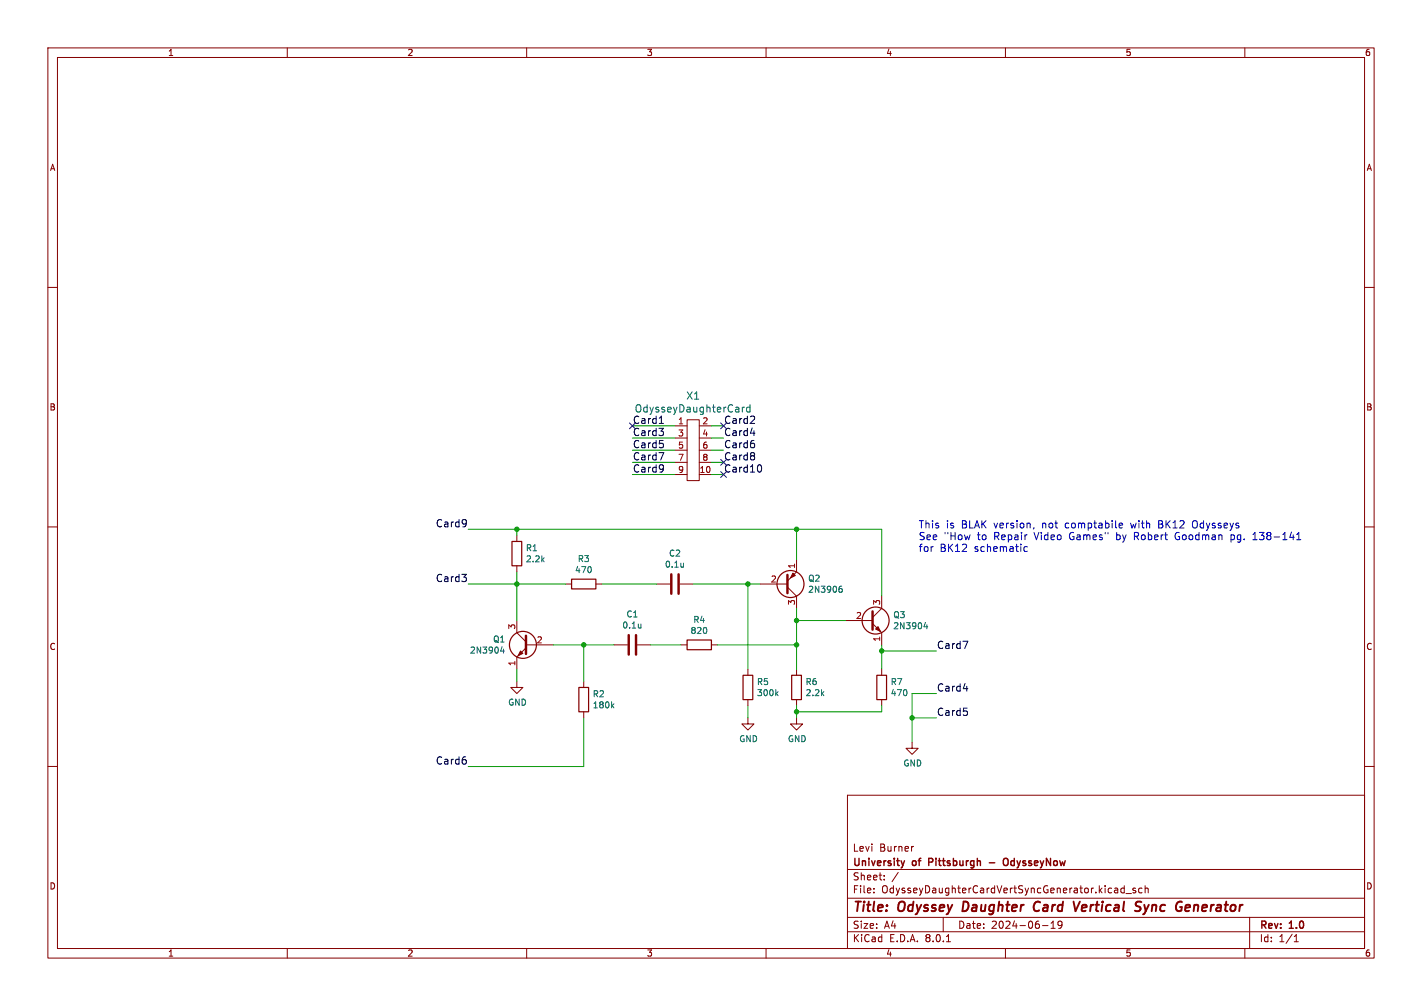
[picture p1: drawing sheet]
<svg xmlns="http://www.w3.org/2000/svg" width="297mm" height="210mm" viewBox="0 0 297 210" stroke-linecap="round" stroke-linejoin="round" font-family="sans-serif">
<g fill="none" stroke="#840000" stroke-width=".21">
<path d="M10 10h277v190h-277zM12 12h273v186h-273zM60 10v2M110 10v2M160 10v2M210 10v2M260 10v2M10 60h2M285 60h2M141 88.9h2.5M141 99.1h2.5M141 91.4h2.5"/>
<path d="M141 94h2.5M141 96.5h2.5M143.5 87.6h2.5v12.7h-2.5zM146 88.9h2.6M146 99.1h2.6M146 91.4h2.6M146 94h2.6M146 96.5h2.6M10 110h2M107.9 111.8v1.2M107.9 118.1v1.3M166.4 116.8v2.6l-1.9 1.9"/>
<path d="M285 110h2M107.9 129.5v2.6l2 1.9M109.9 135.3l-2 1.9v2.5M109.9 134.6h5.7M118.1 121.9h1.3M124.5 121.9h1.2M128.3 134.6h2.8M133.1 134.6h2.8M137.2 121.9h2.8M142 121.9h2.8M142.2 134.6h1.3M148.6 134.6h1.3"/>
<path d="M156.2 139.7v1.3M158.7 121.9h5.8M164.5 122.6l1.9 1.9v2.5M166.4 139.7v1.3M176.5 129.5h5.7M182.2 130.2l1.9 1.9v2.5M184.1 124.5v2.5l-1.9 1.9M184.1 139.7v1.3M10 160h2M107.9 142.2v1.3h1.3l-1.3 1.3-1.2-1.3h1.2M121.9 142.2v1.3M121.9 148.6v1.3"/>
<path d="M156.2 149.9v1.2h1.3l-1.3 1.3-1.3-1.3h1.3M156.2 146.1v1.2M166.4 149.9v1.2h1.2l-1.2 1.3-1.3-1.3h1.3M166.4 146.1v1.2M184.1 146.1v1.2M190.5 154.9v1.3h1.3l-1.3 1.3-1.3-1.3h1.3M285 160h2M177 166h108v32h-108zM190.8 176.7l-.3 .1M60 198v2M110 198v2M160 198v2"/>
<path d="M177 194.5h108M177 191.5h108M177 187.5h108M177 181.5h108M182.5 186.3v.1M182.5 185.5v.1M184.7 183.6v.1M184.7 182.8v.1M187.6 182.1l-1.3 2M197 191.5v3M197.7 196.6h.8M210 198v2"/>
<path d="M217.7 193.2h1.2M219.5 193.8h.9M219.5 192.7l.5-.4v1.5M221.8 192.9l-.3 .3h-.3l-.2-.3 .1-.5 .4-.1 .2 .1a.99 .99 0 0 1-.3 1.4h-.3M234.8 184.9v1.5M234.8 185.5l-.4-.1-.3 .3 .1 .6h.6M235.2 186.5h1.1M237.2 185.5l-.4-.1-.2 .2 .1 .2 .5 .2v.3h-.6M238.5 185.5l-.4-.1-.3 .3 .2 .6h.5M239.2 185.5l.2-.1 .3 .1 .1 .9M239.2 184.9v1.5M260 198v2"/>
<path d="M261 191.5v6.5M270.3 196.6h.9M270.3 195.5l.4-.4v1.5"/>
</g>
<path d="M201.3 188.2l-.3 2h.5M216.9 188.2a1.07 1.07 0 0 0-1 .8 1.07 1.07 0 0 0 .5 1.2l.5-.1M225.6 188.2l-1 2M226.3 188.9l-.3 .3-.1 .7 .3 .3h.3M226.9 189.4l-.9 .1M237.6 188.2l.8 .1M237.9 189.3l.3 .3-.2 .5M239 188.9l.3 1.3M239.3 190.2l-.2 .5-.4 .2M239.9 188.9l-.6 1.3M247.9 188.9l.6 .1 .1 .4-1 .1M248.4 190.1l-.6 .1" fill="none" stroke="#840000" stroke-width=".4"/>
<path d="M188.9 179.7l-.3 1M194 180h.6M194.6 179.2h-.6v1.5M209.8 179.3l.1-.1a.5 .5 0 0 1 .7 .5v.5a.5 .5 0 0 1-.5 .5 .5 .5 0 0 1-.5-.5v-.5zM206.6 180.1h1.2" fill="none" stroke="#840000" stroke-width=".3"/>
<g fill="none" stroke="#840000" stroke-width=".25">
<path d="M106.9 113h2.1v5.1h-2.1zM119.4 120.9h5.1v2h-5.1zM143.5 133.6h5.1v2h-5.1zM120.9 143.5h2v5.1h-2zM155.2 141h2v5.1h-2zM165.4 141h2v5.1h-2zM183.1 141h2.1v5.1h-2.1z"/>
<circle cx="109.2" cy="134.6" r="2.82"/>
<circle cx="165.1" cy="121.9" r="2.82"/>
<circle cx="182.9" cy="129.5" r="2.82"/>
</g>
<g fill="none" stroke="#006464" stroke-width=".21">
<path d="M155 85v1M155.5 85l-.5 .3M156.6 85.1l-.4-.1-.3 .3 .2 .6h.5M156.6 84.5v1.5M142.8 117.6v.8M142.8 118.3h-.1M104.9 135l-.3 .9h.7M105.2 135.5v.8M133.9 130.3v.8M133.9 131h-.1M175.3 122.9h.4l.2 .2-.1 .5h-.5M175.8 122.4l-.4 .1"/>
<path d="M193.3 129.9l-.3 .9h.8M193.6 130.4v.9M127.9 147.3l.3 .5M128.2 146.9l-.5 .5M162.2 144.7l.3 .5M162.5 144.4l-.5 .5"/>
</g>
<path d="M140.2 119.9v4.1M141.7 119.9v4.1M109.9 132.7v3.8M131.3 132.6v4.1M132.8 132.6v4.1M164.5 120v3.8M182.2 127.6v3.8" fill="none" stroke="#840000" stroke-width=".51"/>
<g fill="#840000" stroke="#840000" stroke-width=".21">
<path d="M108.7 135.9l.5 .5-1 .5z"/>
<path d="M182.9 131.3l.5-.5 .5 1z"/>
<path d="M165.6 119.6l.5 .5-1 .6z"/>
</g>
<g fill="none" stroke="#0f0f0f" stroke-width=".21">
<path d="M137.6 89.4h1l-.5 .6M137.6 94.5h1l-.6 1.5M137.7 88.4h.9M138.5 90.1v.7M138.5 92.7v.6M138.5 97.2v1M138.6 97.7l-.1 .1M156.7 88.4h.9M156.7 90.4h1M157.5 94.6v.4M157.5 87v.5M157.5 92.7v.6"/>
<path d="M157.5 95.3v.6M158.7 97a.95 .95 0 0 1 0 1.6M97.3 108.6v1M97.4 109.1l-.1 .2M201.1 133.9h1l-.6 1.5M201.2 143.8h.9M202 148.6v.6"/>
</g>
<g fill="none" stroke="#0000c2" stroke-width=".21">
<path d="M214.6 114.2l-.5-.1-.2 .3 .1 .7h.6M216 110.1l-.2 .3M233.7 110l.3 .2 .4-.1M233.7 109.4l.3-.2h.3l.2 .2v.2l-.8 .1M236.9 111.1v1.6M236.9 111.9h.6M242 109.4h.5M242.5 108.7h-.5v1.5h.6M245.7 111.2l-.3 .6 .1 .5 .2 .3M249.3 108.8a1.08 1.08 0 0 0 0 1.3M257.1 111.7v1.5M257.1 112.6l.4 .1"/>
<path d="M257.5 111.7h-.4M261.7 112.7h.9M261.7 111.6l.4-.5v1.6M270.8 112.7h.9M270.8 111.6l.5-.5v1.6"/>
</g>
<g fill="none" stroke="#009600" stroke-width=".21">
<path d="M132.1 99.1h8.9M132.1 94h8.9M132.1 96.5h8.9M132.1 88.9h8.9M132.1 91.4h8.9M148.6 99.1h2.5M148.6 94h2.5M148.6 96.5h2.5M148.6 88.9h2.5M148.6 91.4h2.5M97.8 110.5h86.3v14M107.9 110.5v1.3"/>
<path d="M107.9 119.4v10.1M166.4 110.5v6.3M97.8 121.9h20.3M107.9 139.7v2.5M115.6 134.6h12.7M121.9 134.6v7.6M125.7 121.9h11.5M135.9 134.6h6.3M144.8 121.9h13.9M149.9 134.6h16.5M156.2 121.9v17.8M166.4 127v12.7"/>
<path d="M166.4 129.5h10.1M184.1 135.9h11.5M184.1 134.6v5.1M121.9 149.9v10.1h-24.1M156.2 147.3v2.6M166.4 147.3v2.6M184.1 147.3v1.3h-17.7M190.5 149.9h5.1M195.6 144.8h-5.1v10.1"/>
</g>
<path d="M131.5 88.3l1.2 1.2M132.7 88.3l-1.2 1.2M150.5 95.9l1.2 1.2M150.5 88.3l1.2 1.2M150.5 98.5l1.2 1.2M151.7 95.9l-1.2 1.2M151.7 88.3l-1.2 1.2M151.7 98.5l-1.2 1.2" fill="none" stroke="#000084" stroke-width=".21"/>
<g fill="#009600" stroke="#009600" stroke-width=".21">
<circle cx="107.9" cy="121.9" r=".46"/>
<circle cx="121.9" cy="134.6" r=".46"/>
<circle cx="166.4" cy="129.5" r=".46"/>
<circle cx="166.4" cy="110.5" r=".46"/>
<circle cx="184.1" cy="135.9" r=".46"/>
<circle cx="166.4" cy="134.6" r=".46"/>
<circle cx="190.5" cy="149.9" r=".46"/>
<circle cx="166.4" cy="148.6" r=".46"/>
<circle cx="107.9" cy="110.5" r=".46"/>
<circle cx="156.2" cy="121.9" r=".46"/>
</g>
<g font-size="2.8" fill="#840000">
<text x="178" y="190.9">Title:</text>
<text x="187.7" y="190.9">Odyssey</text>
<text x="201.9" y="190.9">Daughter</text>
<text x="217.5" y="190.9">Card</text>
<text x="226.7" y="190.9">Vertical</text>
<text x="240.4" y="190.9">Sync</text>
<text x="249.7" y="190.9">Generator</text>
</g>
<g font-size="2.1" fill="#006464">
<text x="143.3" y="83.6">X1</text>
<text x="132.5" y="86.3">OdysseyDaughterCard</text>
</g>
<g font-size="2.1" fill="#0f0f0f">
<text x="132.1" y="88.6">Card1</text>
<text x="151.1" y="88.6">Card2</text>
<text x="132.1" y="91.1">Card3</text>
<text x="132.1" y="93.7">Card5</text>
<text x="151.1" y="91.1">Card4</text>
<text x="151.1" y="93.7">Card6</text>
<text x="132.1" y="96.2">Card7</text>
<text x="132.1" y="98.7">Card9</text>
<text x="151.1" y="98.7">Card10</text>
<text x="151.1" y="96.2">Card8</text>
<text x="91" y="110.2">Card9</text>
<text x="91" y="121.6">Card3</text>
<text x="195.6" y="135.6">Card7</text>
<text x="195.6" y="149.5">Card5</text>
<text x="195.6" y="144.5">Card4</text>
<text x="91" y="159.7">Card6</text>
</g>
<g font-size="2.1" fill="#0000c2">
<text x="191.8" y="110.4">This</text>
<text x="191.8" y="112.9">See</text>
<text x="197.1" y="112.9">&quot;How</text>
<text x="197.6" y="110.4">is</text>
<text x="200.9" y="110.4">BLAK version,</text>
<text x="204.2" y="112.9">to</text>
<text x="207.8" y="112.9">Repair</text>
<text x="216.3" y="112.9">Video</text>
<text x="217.9" y="110.4">not</text>
<text x="222.9" y="110.4">comptabile</text>
<text x="223.7" y="112.9">Games&quot;</text>
<text x="233.7" y="112.9">by</text>
<text x="236.7" y="110.4">with</text>
<text x="237.5" y="112.9">Robert</text>
<text x="242.6" y="110.4">BK12</text>
<text x="246.3" y="112.9">Goodman</text>
<text x="249.9" y="110.4">Odysseys</text>
<text x="258" y="112.9">pg.</text>
<text x="262.8" y="112.9">138-141</text>
<text x="191.8" y="115.3">for</text>
<text x="196.3" y="115.3">BK12</text>
<text x="203.5" y="115.3">schematic</text>
</g>
<g font-size="2.1" fill="#840000">
<text x="178" y="178">Levi</text>
<text x="183.7" y="178">Burner</text>
<text x="178" y="184">Sheet:</text>
<text x="178" y="181.2">University</text>
<text x="190.7" y="181.2">of</text>
<text x="194.6" y="181.2">Pittsburgh</text>
<text x="211.5" y="181.2">OdysseyNow</text>
<text x="178" y="186.7">File:</text>
<text x="184.1" y="186.7">OdysseyDaughterCardVertSyncGenerator.kicad_sch</text>
<text x="178" y="196.9">KiCad</text>
<text x="178" y="194.1">Size:</text>
<text x="184.7" y="194.1">A4</text>
<text x="185.7" y="196.9">E.D.A.</text>
<text x="193.3" y="196.9">8.0.1</text>
<text x="200" y="194.1">Date:</text>
<text x="207" y="194.1">2024-06-19</text>
<text x="263" y="194.3">Rev:</text>
<text x="263" y="196.9">Id:</text>
<text x="267.1" y="196.9">1/1</text>
<text x="269.4" y="194.3">1.0</text>
</g>
<g font-size="1.8" fill="#840000">
<text x="35" y="11.9">1</text>
<text x="85" y="11.9">2</text>
<text x="135" y="11.9">3</text>
<text x="185" y="11.9">4</text>
<text x="235" y="11.9">5</text>
<text x="285" y="11.9">6</text>
<text x="10.3" y="35.9">A</text>
<text x="285.3" y="35.9">A</text>
<text x="10.3" y="85.9">B</text>
<text x="285.3" y="85.9">B</text>
<text x="10.3" y="135.9">C</text>
<text x="285.3" y="135.9">C</text>
<text x="10.3" y="185.9">D</text>
<text x="285.3" y="185.9">D</text>
<text x="35" y="199.9">1</text>
<text x="85" y="199.9">2</text>
<text x="135" y="199.9">3</text>
<text x="185" y="199.9">4</text>
<text x="235" y="199.9">5</text>
<text x="285" y="199.9">6</text>
</g>
<g font-size="1.8" fill="#a90000">
<text x="141.5" y="88.6">1</text>
<text x="146.6" y="88.6">2</text>
<text x="141.5" y="91.2">3</text>
<text x="141.5" y="93.7">5</text>
<text x="146.6" y="91.2">4</text>
<text x="146.6" y="93.7">6</text>
<text x="141.5" y="96.3">7</text>
<text x="141.5" y="98.8">9</text>
<text x="146" y="98.8">10</text>
<text x="146.6" y="96.3">8</text>
<text x="166.1" y="118.8" transform="rotate(-90 166.1 118.8)">1</text>
<text x="160.9" y="121.7">2</text>
<text x="107.7" y="131.5" transform="rotate(-90 107.7 131.5)">3</text>
<text x="166.1" y="126.4" transform="rotate(-90 166.1 126.4)">3</text>
<text x="178.7" y="129.3">2</text>
<text x="183.9" y="126.4" transform="rotate(-90 183.9 126.4)">3</text>
<text x="112" y="134.4">2</text>
<text x="183.9" y="134.1" transform="rotate(-90 183.9 134.1)">1</text>
<text x="107.7" y="139.1" transform="rotate(-90 107.7 139.1)">1</text>
</g>
<g font-size="1.8" fill="#006464">
<text x="109.7" y="115.3">R1</text>
<text x="109.7" y="117.6">2.2k</text>
<text x="120" y="119.8">470</text>
<text x="120.6" y="117.5">R3</text>
<text x="138.8" y="118.7">0.1u</text>
<text x="139.6" y="116.4">C2</text>
<text x="168.7" y="121.6">Q2</text>
<text x="168.7" y="123.9">2N3906</text>
<text x="129.9" y="131.4">0.1u</text>
<text x="130.7" y="129.1">C1</text>
<text x="144.7" y="130.2">R4</text>
<text x="186.5" y="129.2">Q3</text>
<text x="186.5" y="131.5">2N3904</text>
<text x="98" y="136.6">2N3904</text>
<text x="102.9" y="134.3">Q1</text>
<text x="144.1" y="132.5">820</text>
<text x="158" y="143.2">R5</text>
<text x="168.2" y="143.2">R6</text>
<text x="185.9" y="143.2">R7</text>
<text x="106" y="147.5">GND</text>
<text x="123.7" y="145.7">R2</text>
<text x="123.7" y="148.1">180k</text>
<text x="158" y="145.5">300k</text>
<text x="168.2" y="145.5">2.2k</text>
<text x="185.9" y="145.5">470</text>
<text x="154.3" y="155.1">GND</text>
<text x="164.5" y="155.1">GND</text>
<text x="188.6" y="160.2">GND</text>
</g>
</svg>
